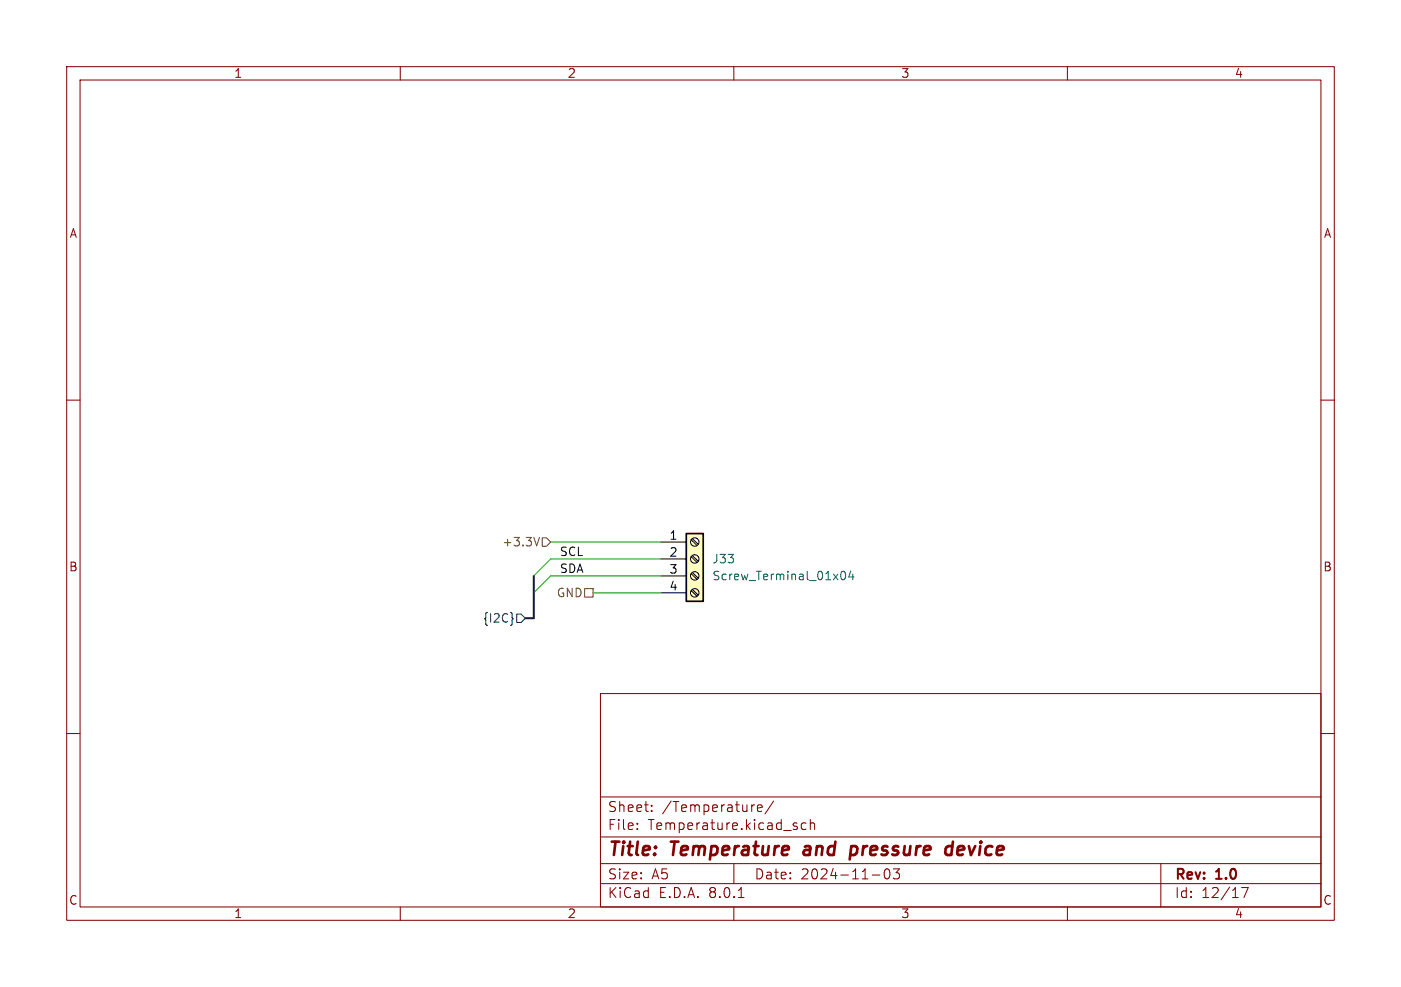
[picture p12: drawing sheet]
<svg xmlns="http://www.w3.org/2000/svg" width="210mm" height="148mm" viewBox="0 0 210 148" stroke-linecap="round" stroke-linejoin="round" font-family="sans-serif">
<g fill="none" stroke="#840000" stroke-width=".15">
<path d="M10 10h190v128h-190zM12 12h186v124h-186zM60 10v2M110 10v2M160 10v2M10 60h2M198 60h2M10 110h2M90 104h108v32h-108zM90 119.5h108M198 110h2M60 136v2"/>
<path d="M90 132.5h108M90 129.5h108M90 125.5h108M95.5 124.2v.2M95.5 123.5v.1M97.7 121.5v.2M97.7 120.8v.1M110 136v2M110 129.5v3M110.7 134.6h.8M113.5 121.2l.8-.2-.1-.2-.4-.1-.3 .2 .1 .7h.6M116 120.1l-1.3 1.9"/>
<path d="M119.5 124v.3M120.8 123.5l-.4-.1-.3 .3v.4l.2 .2h.5M121.5 123.5a.37 .37 0 0 1 .6 .1v.8M121.5 122.9v1.5M130.8 131.2h1.1M132.7 130.4a1.02 1.02 0 0 0 .2 1.4h.1a.91 .91 0 0 0 .3-1.4M134.8 130.3l-.5 .6a.41 .41 0 0 1 .5 .2v.4l-.1 .2-.6 .1-.2-.2M160 136v2M174 129.5v6.5M186.1 133.1h1l-.6 1.5"/>
</g>
<path d="M120.6 127.5l-.2 .4 .3 .3M127.5 128.1l.1 .1 .6-.1M127.6 127l.2-.1 .6 .1M127.6 126.9l-.2 2M141.8 128.1l.2 .1 .6-.1M142.7 127a.66 .66 0 0 0-.8 .1M142.8 126.2l-.2 2" fill="none" stroke="#840000" stroke-width=".4"/>
<path d="M102.9 80h2.5v10.2h-2.5z" fill="#ffffc2"/>
<path d="M102.9 80h2.5v10.2h-2.5z" fill="none" stroke="#000" stroke-width=".25"/>
<g fill="none" stroke="#000" stroke-width=".15">
<path d="M99.1 81.3h3.8M99.1 83.8h3.8M99.1 86.4h3.8M99.1 88.9h3.8M103.6 88.6l.9 .8M103.6 86l.9 .9M103.6 83.5l.9 .8M103.6 80.9l.9 .9M103.8 88.4l.8 .8M103.8 85.9l.8 .8M103.8 83.3l.8 .9M103.8 80.8l.8 .8"/>
<circle cx="104.1" cy="88.9" r=".63"/>
<circle cx="104.1" cy="81.3" r=".63"/>
<circle cx="104.1" cy="86.4" r=".63"/>
<circle cx="104.1" cy="83.8" r=".63"/>
</g>
<path d="M126.1 85.8l.2-.1a.69 .69 0 0 1 .5 .5 .69 .69 0 0 1-.2 .7h-.2a.68 .68 0 0 1-.3-1.1zM127.5 85.6l-.3 .9h.8M127.8 86.1v.8" fill="none" stroke="#006464" stroke-width=".15"/>
<path d="M80.9 80.6l-.5 1.3M81.3 80.6h.6l.6 .7-.6 .6h-.6zM87.6 88.3h1.3v1.2h-1.3z" fill="none" stroke="#725600" stroke-width=".15"/>
<path d="M76.8 92.6l.1 .2-.1 .2M77.5 92.1h.6l.6 .6-.6 .6h-.6z" fill="none" stroke="#000084" stroke-width=".15"/>
<path d="M80 86.4v6.3h-1.3" fill="none" stroke="#000084" stroke-width=".3"/>
<path d="M82.5 81.3h16.6M88.9 88.9h10.2M99.1 83.8h-16.6l-2.5 2.6M99.1 86.4h-16.6l-2.5 2.5" fill="none" stroke="#009600" stroke-width=".15"/>
<g font-size="2.8" fill="#840000">
<text x="91" y="128.9">Title:</text>
<text x="100.7" y="128.9">Temperature</text>
<text x="121.4" y="128.9">and</text>
<text x="129.1" y="128.9">pressure</text>
<text x="144.2" y="128.9">device</text>
</g>
<g font-size="2.1" fill="#840000">
<text x="91" y="124.7">File:</text>
<text x="91" y="122">Sheet:</text>
<text x="97.1" y="124.7">Temperature.kicad_sch</text>
<text x="99.2" y="122">/Temperature/</text>
<text x="91" y="134.9">KiCad</text>
<text x="91" y="132.1">Size:</text>
<text x="97.7" y="132.1">A5</text>
<text x="98.7" y="134.9">E.D.A.</text>
<text x="106.3" y="134.9">8.0.1</text>
<text x="113" y="132.1">Date:</text>
<text x="120" y="132.1">2024-11-03</text>
<text x="176" y="132.3">Rev:</text>
<text x="176" y="134.9">Id:</text>
<text x="180.1" y="134.9">12/17</text>
<text x="182.4" y="132.3">1.0</text>
</g>
<g font-size="1.8" fill="#840000">
<text x="35" y="11.9">1</text>
<text x="85" y="11.9">2</text>
<text x="135" y="11.9">3</text>
<text x="185" y="11.9">4</text>
<text x="10.3" y="35.9">A</text>
<text x="198.4" y="35.9">A</text>
<text x="10.3" y="85.9">B</text>
<text x="198.3" y="85.9">B</text>
<text x="10.3" y="135.9">C</text>
<text x="35" y="137.9">1</text>
<text x="85" y="137.9">2</text>
<text x="135" y="137.9">3</text>
<text x="185" y="137.9">4</text>
<text x="198.3" y="135.9">C</text>
</g>
<g font-size="1.8" fill="#725600">
<text x="75.2" y="82.1">+3.3V</text>
<text x="83.4" y="89.8">GND</text>
</g>
<g font-size="1.8" fill="#0f0f0f">
<text x="83.8" y="83.5">SCL</text>
<text x="83.8" y="86">SDA</text>
</g>
<g font-size="1.8">
<text x="100.3" y="81">1</text>
<text x="100.3" y="83.6">2</text>
<text x="100.3" y="86.1">3</text>
<text x="100.3" y="88.6">4</text>
</g>
<g font-size="1.8" fill="#006464">
<text x="106.7" y="84.7">J33</text>
<text x="106.7" y="87.2">Screw_Terminal_01x04</text>
</g>
<text font-size="1.8" fill="#000084" x="72.3" y="93.6">{I2C}</text>
</svg>
